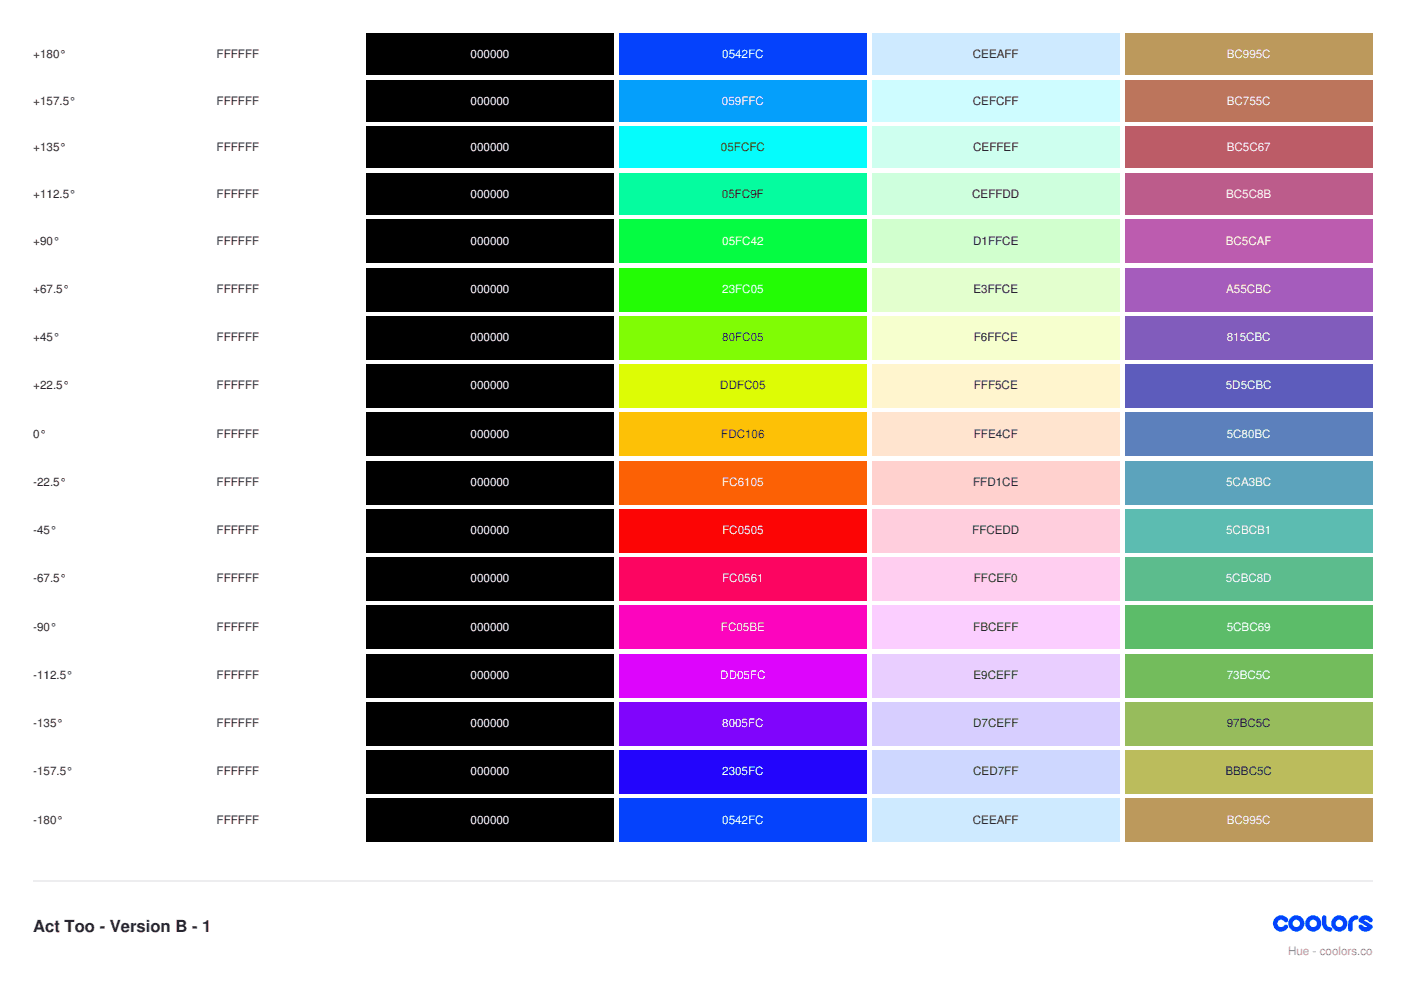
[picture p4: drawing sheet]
<svg xmlns="http://www.w3.org/2000/svg" width="297mm" height="210mm" viewBox="0 0 297 210" stroke-linecap="round" stroke-linejoin="round" font-family="sans-serif">
<path d="M77.6 7.1h52.6v8.8h-52.6z" fill="#000"/>
<path d="M131.2 7.1h52.6v8.8h-52.6z" fill="#0542fc"/>
<path d="M184.9 7.1h52.5v8.8h-52.5z" fill="#ceeaff"/>
<path d="M238.5 7.1h52.5v8.8h-52.5z" fill="#bc995c"/>
<path d="M24.3 16.9h52.3v8.9h-52.3z" fill="#fff"/>
<path d="M77.6 16.9h52.6v8.9h-52.6z" fill="#000"/>
<path d="M131.2 16.9h52.6v8.9h-52.6z" fill="#059ffc"/>
<path d="M184.9 16.9h52.5v8.9h-52.5z" fill="#cefcff"/>
<path d="M238.5 16.9h52.5v8.9h-52.5z" fill="#bc755c"/>
<path d="M24.3 26.8h52.3v8.8h-52.3z" fill="#fff"/>
<path d="M77.6 26.8h52.6v8.8h-52.6z" fill="#000"/>
<path d="M131.2 26.8h52.6v8.8h-52.6z" fill="#05fcfc"/>
<path d="M184.9 26.8h52.5v8.8h-52.5z" fill="#ceffef"/>
<path d="M238.5 26.8h52.5v8.8h-52.5z" fill="#bc5c67"/>
<path d="M24.3 36.7h52.3v8.8h-52.3z" fill="#fff"/>
<path d="M77.6 36.7h52.6v8.8h-52.6z" fill="#000"/>
<path d="M131.2 36.7h52.6v8.8h-52.6z" fill="#05fc9f"/>
<path d="M184.9 36.7h52.5v8.8h-52.5z" fill="#ceffdd"/>
<path d="M238.5 36.7h52.5v8.8h-52.5z" fill="#bc5c8b"/>
<path d="M24.3 46.6h52.3v9.1h-52.3z" fill="#fff"/>
<path d="M77.6 46.6h52.6v9.1h-52.6z" fill="#000"/>
<path d="M131.2 46.6h52.6v9.1h-52.6z" fill="#05fc42"/>
<path d="M184.9 46.6h52.5v9.1h-52.5z" fill="#d1ffce"/>
<path d="M238.5 46.6h52.5v9.1h-52.5z" fill="#bc5caf"/>
<path d="M24.3 56.8h52.3v9.2h-52.3z" fill="#fff"/>
<path d="M77.6 56.8h52.6v9.2h-52.6z" fill="#000"/>
<path d="M131.2 56.8h52.6v9.2h-52.6z" fill="#23fc05"/>
<path d="M184.9 56.8h52.5v9.2h-52.5z" fill="#e3ffce"/>
<path d="M238.5 56.8h52.5v9.2h-52.5z" fill="#a55cbc"/>
<path d="M24.3 67h52.3v9.2h-52.3z" fill="#fff"/>
<path d="M77.6 67h52.6v9.2h-52.6z" fill="#000"/>
<path d="M131.2 67h52.6v9.2h-52.6z" fill="#80fc05"/>
<path d="M184.9 67h52.5v9.2h-52.5z" fill="#f6ffce"/>
<path d="M238.5 67h52.5v9.2h-52.5z" fill="#815cbc"/>
<path d="M24.3 77.3h52.3v9.1h-52.3z" fill="#fff"/>
<path d="M77.6 77.3h52.6v9.1h-52.6z" fill="#000"/>
<path d="M131.2 77.3h52.6v9.1h-52.6z" fill="#ddfc05"/>
<path d="M184.9 77.3h52.5v9.1h-52.5z" fill="#fff5ce"/>
<path d="M238.5 77.3h52.5v9.1h-52.5z" fill="#5d5cbc"/>
<path d="M24.3 87.5h52.3v9.2h-52.3z" fill="#fff"/>
<path d="M77.6 87.5h52.6v9.2h-52.6z" fill="#000"/>
<path d="M131.2 87.5h52.6v9.2h-52.6z" fill="#fdc106"/>
<path d="M184.9 87.5h52.5v9.2h-52.5z" fill="#ffe4cf"/>
<path d="M238.5 87.5h52.5v9.2h-52.5z" fill="#5c80bc"/>
<path d="M24.3 97.7h52.3v9.2h-52.3z" fill="#fff"/>
<path d="M77.6 97.7h52.6v9.2h-52.6z" fill="#000"/>
<path d="M131.2 97.7h52.6v9.2h-52.6z" fill="#fc6105"/>
<path d="M184.9 97.7h52.5v9.2h-52.5z" fill="#ffd1ce"/>
<path d="M238.5 97.7h52.5v9.2h-52.5z" fill="#5ca3bc"/>
<path d="M24.3 108h52.3v9.1h-52.3z" fill="#fff"/>
<path d="M77.6 108h52.6v9.1h-52.6z" fill="#000"/>
<path d="M131.2 108h52.6v9.1h-52.6z" fill="#fc0505"/>
<path d="M184.9 108h52.5v9.1h-52.5z" fill="#ffcedd"/>
<path d="M238.5 108h52.5v9.1h-52.5z" fill="#5cbcb1"/>
<path d="M24.3 118.2h52.3v9.2h-52.3z" fill="#fff"/>
<path d="M77.6 118.2h52.6v9.2h-52.6z" fill="#000"/>
<path d="M131.2 118.2h52.6v9.2h-52.6z" fill="#fc0561"/>
<path d="M184.9 118.2h52.5v9.2h-52.5z" fill="#ffcef0"/>
<path d="M238.5 118.2h52.5v9.2h-52.5z" fill="#5cbc8d"/>
<path d="M24.3 128.4h52.3v9.2h-52.3z" fill="#fff"/>
<path d="M77.6 128.4h52.6v9.2h-52.6z" fill="#000"/>
<path d="M131.2 128.4h52.6v9.2h-52.6z" fill="#fc05be"/>
<path d="M184.9 128.4h52.5v9.2h-52.5z" fill="#fbceff"/>
<path d="M238.5 128.4h52.5v9.2h-52.5z" fill="#5cbc69"/>
<path d="M24.3 138.6h52.3v9.2h-52.3z" fill="#fff"/>
<path d="M77.6 138.6h52.6v9.2h-52.6z" fill="#000"/>
<path d="M131.2 138.6h52.6v9.2h-52.6z" fill="#dd05fc"/>
<path d="M184.9 138.6h52.5v9.2h-52.5z" fill="#e9ceff"/>
<path d="M238.5 138.6h52.5v9.2h-52.5z" fill="#73bc5c"/>
<path d="M24.3 148.9h52.3v9.1h-52.3z" fill="#fff"/>
<path d="M77.6 148.9h52.6v9.1h-52.6z" fill="#000"/>
<path d="M131.2 148.9h52.6v9.1h-52.6z" fill="#8005fc"/>
<path d="M184.9 148.9h52.5v9.1h-52.5z" fill="#d7ceff"/>
<path d="M238.5 148.9h52.5v9.1h-52.5z" fill="#97bc5c"/>
<path d="M24.3 159.1h52.3v9.2h-52.3z" fill="#fff"/>
<path d="M77.6 159.1h52.6v9.2h-52.6z" fill="#000"/>
<path d="M131.2 159.1h52.6v9.2h-52.6z" fill="#2305fc"/>
<path d="M184.9 159.1h52.5v9.2h-52.5z" fill="#ced7ff"/>
<path d="M238.5 159.1h52.5v9.2h-52.5z" fill="#bbbc5c"/>
<path d="M24.3 169.3h52.3v9.2h-52.3z" fill="#fff"/>
<path d="M77.6 169.3h52.6v9.2h-52.6z" fill="#000"/>
<path d="M131.2 169.3h52.6v9.2h-52.6z" fill="#0542fc"/>
<path d="M184.9 169.3h52.5v9.2h-52.5z" fill="#ceeaff"/>
<path d="M238.5 169.3h52.5v9.2h-52.5z" fill="#bc995c"/>
<path d="M7.1 186.8h283.9" fill="none" stroke="#ececec" stroke-width=".35"/>
<g fill="#06f">
<path d="M270.4 194.6a1.72 1.72 0 0 1 2.6 .2 .52 .52 0 0 1-.2 .8 .52 .52 0 0 1-.7-.4 .77 .77 0 0 0-1.1 .1 .77 .77 0 0 0 .2 1.1 .77 .77 0 0 0 1-.2 .48 .48 0 0 1 .7-.1 .48 .48 0 0 1 .1 .7 1.73 1.73 0 0 1-2.5 .3 1.73 1.73 0 0 1-.1-2.5z"/>
<path d="M280.5 194.1h.4l.3 .3v1.4a.77 .77 0 0 0 .8 .8 .48 .48 0 0 1 .5 .4 .48 .48 0 0 1-.5 .5 1.73 1.73 0 0 1-1.7-1.7v-1.3z"/>
<path d="M286.3 194.6l.8-.5h.4a.48 .48 0 0 1 .5 .4 .48 .48 0 0 1-.5 .5 .77 .77 0 0 0-.7 .8v1.2a.48 .48 0 0 1-.5 .5 .48 .48 0 0 1-.5-.5 2.69 2.69 0 0 1 .5-2.4z"/>
<path d="M288.4 194.5a1.72 1.72 0 0 1 2.6 .3 .52 .52 0 0 1-.3 .7 .52 .52 0 0 1-.7-.3l-.5-.2-.3 .1 1.6 1 .2 .2v.5a1.69 1.69 0 0 1-3-.3 .48 .48 0 0 1 .3-.5 .48 .48 0 0 1 .6 .2l.4 .3h.6l-1.8-1.2v-.5z"/>
<path d="M273.1 195.8a1.75 1.75 0 0 0 3.5 0 1.75 1.75 0 0 0-3.5 0zM274.1 195.8a.77 .77 0 0 1 1.5 0 .77 .77 0 0 1-1.5 0z"/>
<path d="M276.7 195.8a1.75 1.75 0 0 0 3.5 0 1.75 1.75 0 0 0-3.5 0zM277.7 195.8a.77 .77 0 0 1 1.5 0 .77 .77 0 0 1-1.5 0z"/>
<path d="M282.2 195.8a1.75 1.75 0 0 0 3.5 0 1.75 1.75 0 0 0-3.5 0zM283.2 195.8a.77 .77 0 0 1 1.5 0 .77 .77 0 0 1-1.5 0z"/>
</g>
<text font-size="3.5" fill="#2d2d2f" x="7.1" y="197.6">Act Too - Version B - 1</text>
<g font-size="2.5" fill="#2d2d2f">
<text x="7.1" y="12.3">+180°</text>
<text x="45.9" y="12.3">FFFFFF</text>
<text x="206.3" y="12.3">CEEAFF</text>
<text x="7.1" y="22.2">+157.5°</text>
<text x="45.9" y="22.2">FFFFFF</text>
<text x="206.3" y="22.2">CEFCFF</text>
<text x="7.1" y="32.1">+135°</text>
<text x="45.9" y="32.1">FFFFFF</text>
<text x="152.9" y="32.1">05FCFC</text>
<text x="206.3" y="32.1">CEFFEF</text>
<text x="7.1" y="42">+112.5°</text>
<text x="45.9" y="42">FFFFFF</text>
<text x="153.1" y="42">05FC9F</text>
<text x="206.1" y="42">CEFFDD</text>
<text x="7.1" y="51.9">+90°</text>
<text x="45.9" y="51.9">FFFFFF</text>
<text x="206.3" y="51.9">D1FFCE</text>
<text x="7.1" y="62.1">+67.5°</text>
<text x="45.9" y="62.1">FFFFFF</text>
<text x="206.4" y="62.1">E3FFCE</text>
<text x="7.1" y="72.3">+45°</text>
<text x="45.9" y="72.3">FFFFFF</text>
<text x="153.1" y="72.3">80FC05</text>
<text x="206.5" y="72.3">F6FFCE</text>
<text x="7.1" y="82.6">+22.5°</text>
<text x="45.9" y="82.6">FFFFFF</text>
<text x="152.7" y="82.6">DDFC05</text>
<text x="206.5" y="82.6">FFF5CE</text>
<text x="7.1" y="92.8">0°</text>
<text x="45.9" y="92.8">FFFFFF</text>
<text x="152.9" y="92.8">FDC106</text>
<text x="206.5" y="92.8">FFE4CF</text>
<text x="7.1" y="103">-22.5°</text>
<text x="45.9" y="103">FFFFFF</text>
<text x="206.3" y="103">FFD1CE</text>
<text x="7.1" y="113.2">-45°</text>
<text x="45.9" y="113.2">FFFFFF</text>
<text x="206.1" y="113.2">FFCEDD</text>
<text x="7.1" y="123.5">-67.5°</text>
<text x="45.9" y="123.5">FFFFFF</text>
<text x="206.5" y="123.5">FFCEF0</text>
<text x="7.1" y="133.7">-90°</text>
<text x="45.9" y="133.7">FFFFFF</text>
<text x="206.3" y="133.7">FBCEFF</text>
<text x="7.1" y="143.9">-112.5°</text>
<text x="45.9" y="143.9">FFFFFF</text>
<text x="206.4" y="143.9">E9CEFF</text>
<text x="7.1" y="154.2">-135°</text>
<text x="45.9" y="154.2">FFFFFF</text>
<text x="206.3" y="154.2">D7CEFF</text>
<text x="260.1" y="154.2">97BC5C</text>
<text x="7.1" y="164.4">-157.5°</text>
<text x="45.9" y="164.4">FFFFFF</text>
<text x="206.3" y="164.4">CED7FF</text>
<text x="259.8" y="164.4">BBBC5C</text>
<text x="7.1" y="174.6">-180°</text>
<text x="45.9" y="174.6">FFFFFF</text>
<text x="206.3" y="174.6">CEEAFF</text>
</g>
<g font-size="2.5" fill="#fff">
<text x="99.8" y="12.3">000000</text>
<text x="153.1" y="12.3">0542FC</text>
<text x="260.1" y="12.3">BC995C</text>
<text x="99.8" y="22.2">000000</text>
<text x="153.1" y="22.2">059FFC</text>
<text x="260.1" y="22.2">BC755C</text>
<text x="99.8" y="32.1">000000</text>
<text x="260.1" y="32.1">BC5C67</text>
<text x="99.8" y="42">000000</text>
<text x="260" y="42">BC5C8B</text>
<text x="99.8" y="51.9">000000</text>
<text x="153.1" y="51.9">05FC42</text>
<text x="259.9" y="51.9">BC5CAF</text>
<text x="99.8" y="62.1">000000</text>
<text x="153.1" y="62.1">23FC05</text>
<text x="260" y="62.1">A55CBC</text>
<text x="99.8" y="72.3">000000</text>
<text x="260.1" y="72.3">815CBC</text>
<text x="99.8" y="82.6">000000</text>
<text x="259.9" y="82.6">5D5CBC</text>
<text x="99.8" y="92.8">000000</text>
<text x="260.1" y="92.8">5C80BC</text>
<text x="99.8" y="103">000000</text>
<text x="153.1" y="103">FC6105</text>
<text x="260" y="103">5CA3BC</text>
<text x="99.8" y="113.2">000000</text>
<text x="153.1" y="113.2">FC0505</text>
<text x="260" y="113.2">5CBCB1</text>
<text x="99.8" y="123.5">000000</text>
<text x="153.1" y="123.5">FC0561</text>
<text x="259.9" y="123.5">5CBC8D</text>
<text x="99.8" y="133.7">000000</text>
<text x="152.9" y="133.7">FC05BE</text>
<text x="260.1" y="133.7">5CBC69</text>
<text x="99.8" y="143.9">000000</text>
<text x="152.7" y="143.9">DD05FC</text>
<text x="260.1" y="143.9">73BC5C</text>
<text x="99.8" y="154.2">000000</text>
<text x="153.1" y="154.2">8005FC</text>
<text x="99.8" y="164.4">000000</text>
<text x="153.1" y="164.4">2305FC</text>
<text x="99.8" y="174.6">000000</text>
<text x="153.1" y="174.6">0542FC</text>
<text x="260.1" y="174.6">BC995C</text>
</g>
<text font-size="2.5" fill="#97969c" x="273.1" y="202.5">Hue - coolors.co</text>
</svg>
